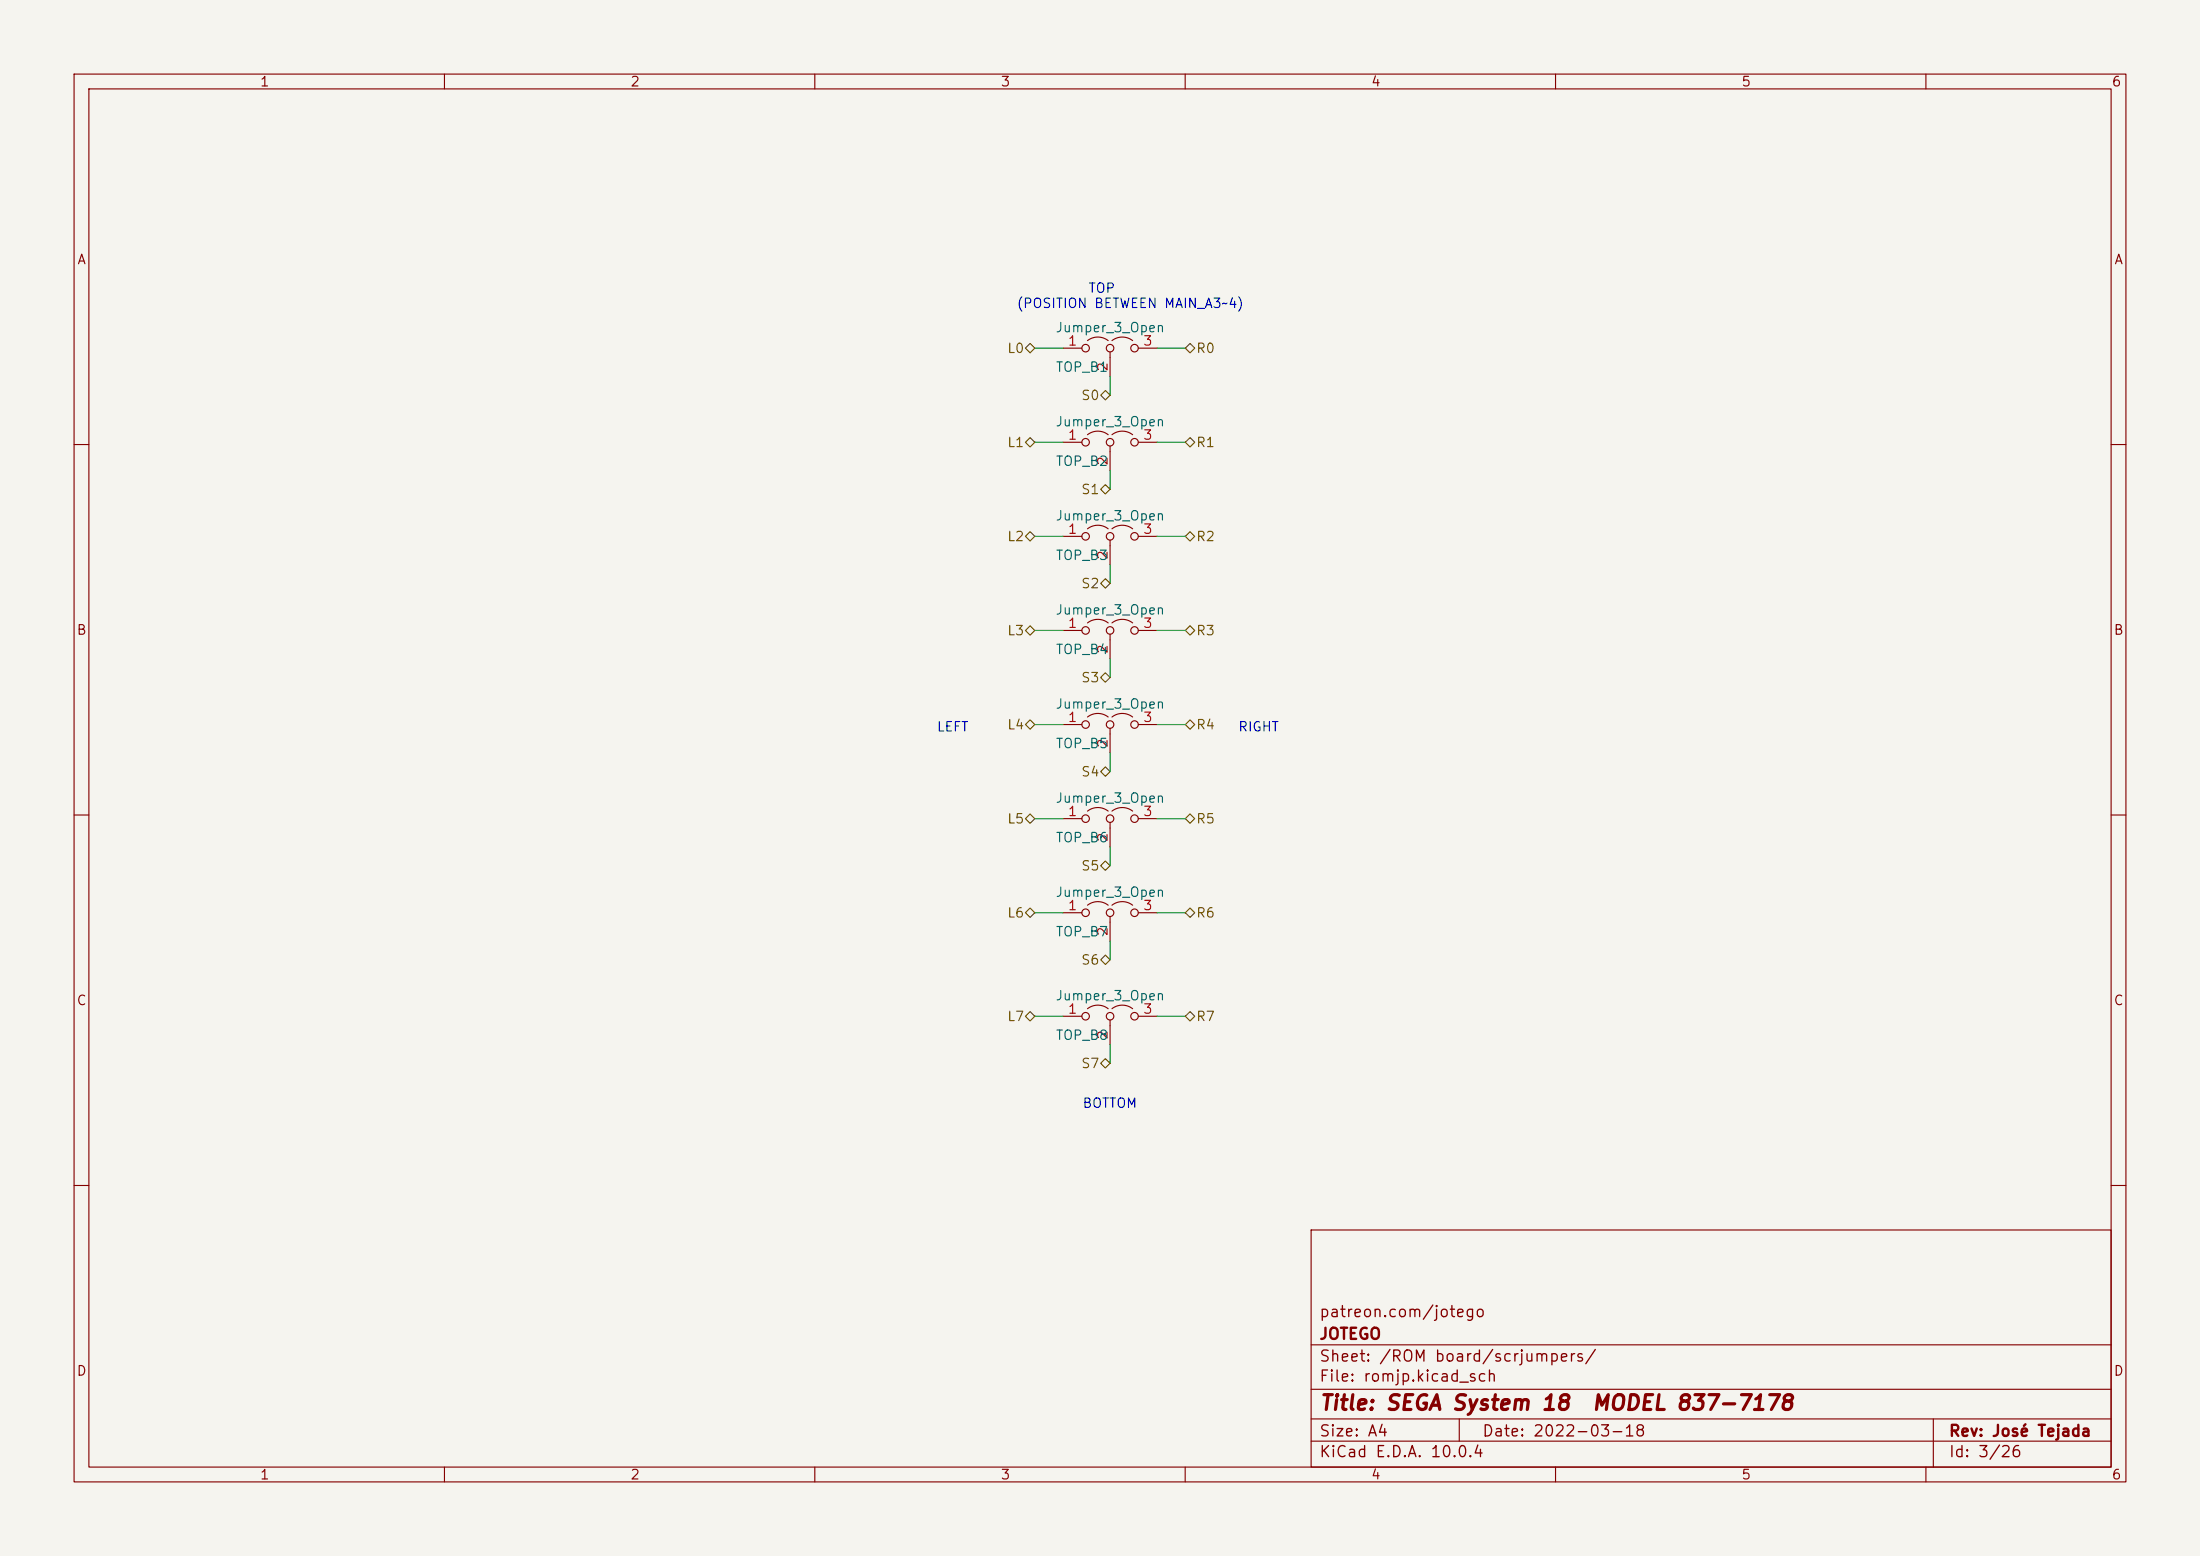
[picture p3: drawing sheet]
<svg xmlns="http://www.w3.org/2000/svg" width="297mm" height="210mm" viewBox="0 0 297 210" stroke-linecap="round" stroke-linejoin="round" font-family="sans-serif">
<path d="M0 0h297v210h-297z" fill="#f5f4ef" stroke="#f5f4ef" stroke-width=".14"/>
<g fill="none" stroke="#840000" stroke-width=".15">
<path d="M10 10h277v190h-277zM12 12h273v186h-273zM60 10v2M110 10v2M160 10v2M210 10v2M260 10v2M143.5 47h2.5M143.5 59.7h2.5M146.8 46a2.26 2.26 0 0 1 2.8 0M146.8 58.7a2.26 2.26 0 0 1 2.8 0M149.9 47.5v3.3"/>
<path d="M150.1 46a2.26 2.26 0 0 1 2.8 0M150.1 58.7a2.26 2.26 0 0 1 2.8 0M153.7 47h2.5M153.7 59.7h2.5M10 60h2M143.5 72.4h2.5M146.8 71.4a2.26 2.26 0 0 1 2.8 0M149.9 60.2v3.3M149.9 72.9v3.3M150.1 71.4a2.26 2.26 0 0 1 2.8 0M153.7 72.4h2.5M285 60h2"/>
<path d="M143.5 97.8h2.5M143.5 85.1h2.5M146.8 96.8a2.26 2.26 0 0 1 2.8 0M146.8 84.1a2.26 2.26 0 0 1 2.8 0M149.9 85.6v3.3M149.9 98.3v3.3M150.1 96.8a2.26 2.26 0 0 1 2.8 0M150.1 84.1a2.26 2.26 0 0 1 2.8 0M153.7 97.8h2.5M153.7 85.1h2.5M10 110h2M143.5 110.5h2.5"/>
<path d="M146.8 109.5a2.26 2.26 0 0 1 2.8 0M149.9 111v3.3M150.1 109.5a2.26 2.26 0 0 1 2.8 0M153.7 110.5h2.5M285 110h2M143.5 137.2h2.5M143.5 123.2h2.5M146.8 136.1a2.26 2.26 0 0 1 2.8 0M146.8 122.2a2.26 2.26 0 0 1 2.8 0M149.9 123.7v3.3M149.9 137.7v3.3M150.1 136.1a2.26 2.26 0 0 1 2.8 0"/>
<path d="M150.1 122.2a2.26 2.26 0 0 1 2.8 0M153.7 137.2h2.5M153.7 123.2h2.5M10 160h2M177 166h108v32h-108zM285 160h2M60 198v2M110 198v2M160 198v2M177 194.5h108M177 191.5h108M177 187.5h108"/>
<path d="M177 181.5h108M197 191.5v3M210 198v2M260 198v2M261 191.5v6.5"/>
<circle cx="146.6" cy="47" r=".51"/>
<circle cx="146.6" cy="59.7" r=".51"/>
<circle cx="149.9" cy="59.7" r=".51"/>
<circle cx="149.9" cy="47" r=".51"/>
<circle cx="153.2" cy="59.7" r=".51"/>
<circle cx="153.2" cy="47" r=".51"/>
<circle cx="146.6" cy="72.4" r=".51"/>
<circle cx="149.9" cy="72.4" r=".51"/>
<circle cx="153.2" cy="72.4" r=".51"/>
<circle cx="146.6" cy="85.1" r=".51"/>
<circle cx="146.6" cy="97.8" r=".51"/>
<circle cx="149.9" cy="97.8" r=".51"/>
<circle cx="149.9" cy="85.1" r=".51"/>
<circle cx="153.2" cy="85.1" r=".51"/>
<circle cx="153.2" cy="97.8" r=".51"/>
<circle cx="146.6" cy="110.5" r=".51"/>
<circle cx="149.9" cy="110.5" r=".51"/>
<circle cx="153.2" cy="110.5" r=".51"/>
<circle cx="146.6" cy="123.2" r=".51"/>
<circle cx="146.6" cy="137.2" r=".51"/>
<circle cx="149.9" cy="123.2" r=".51"/>
<circle cx="149.9" cy="137.2" r=".51"/>
<circle cx="153.2" cy="123.2" r=".51"/>
<circle cx="153.2" cy="137.2" r=".51"/>
</g>
<g fill="none" stroke="#725600" stroke-width=".15">
<path d="M138.4 47l.7-.6 .6 .6-.6 .6zM138.4 59.7l.7-.6 .6 .6-.6 .6zM148.6 53.3l.6-.6 .7 .6-.7 .7zM160 47l.7-.6 .6 .6-.6 .6zM160 59.7l.7-.6 .6 .6-.6 .6zM139.1 71.8l.6 .6-.6 .6-.7-.6zM148.6 66l.6-.6 .7 .6-.7 .7zM148.6 78.7l.6-.6 .7 .6-.7 .7zM160.7 71.8l.6 .6-.6 .6-.7-.6zM138.4 85.1l.7-.6 .6 .6-.6 .6zM139.1 97.2l.6 .6-.6 .6-.7-.6zM148.6 91.4l.6-.6 .7 .6-.7 .7z"/>
<path d="M160 97.8l.7-.6 .6 .6-.6 .6zM160 85.1l.7-.6 .6 .6-.6 .6zM138.4 110.5l.7-.6 .6 .6-.6 .6zM148.6 104.1l.6-.6 .7 .6-.7 .7zM148.6 116.8l.6-.6 .7 .6-.7 .7zM160.7 109.9l.6 .6-.6 .6-.7-.6zM138.4 123.2l.7-.6 .6 .6-.6 .6zM138.4 137.2l.7-.7 .6 .7-.6 .6zM148.6 129.5l.6-.6 .7 .6-.7 .7zM160 137.2l.7-.7 .6 .7-.6 .6zM160 123.2l.7-.6 .6 .6-.6 .6zM148.6 143.5l.6-.6 .7 .6-.7 .6z"/>
</g>
<g fill="none" stroke="#009600" stroke-width=".15">
<path d="M139.7 47h3.8M139.7 59.7h3.8M149.9 50.8v2.5M156.2 47h3.8M156.2 59.7h3.8M139.7 72.4h3.8M149.9 63.5v2.5M149.9 76.2v2.5M156.2 72.4h3.8M139.7 85.1h3.8M139.7 97.8h3.8M149.9 88.9v2.5"/>
<path d="M156.2 85.1h3.8M156.2 97.8h3.8M139.7 110.5h3.8M149.9 101.6v2.5M149.9 114.3v2.5M156.2 110.5h3.8M139.7 123.2h3.8M139.7 137.2h3.8M149.9 127v2.5M156.2 123.2h3.8M156.2 137.2h3.8M149.9 141v2.5"/>
</g>
<g font-size="2" fill="#840000">
<text x="178" y="190.8">Title: SEGA System 18</text>
<text x="214.8" y="190.8">MODEL 837-7178</text>
</g>
<g font-size="1.5" fill="#840000">
<text x="178" y="178.2">patreon.com/jotego</text>
<text x="178" y="184.2">Sheet: /ROM board/scrjumpers/</text>
<text x="178" y="181.2">JOTEGO</text>
<text x="178" y="186.9">File: romjp.kicad_sch</text>
<text x="178" y="197.1">KiCad E.D.A. 10.0.4</text>
<text x="178" y="194.3">Size: A4</text>
<text x="200" y="194.3">Date: 2022-03-18</text>
<text x="263" y="194.3">Rev: José Tejada</text>
<text x="263" y="197.1">Id: 3/26</text>
</g>
<g font-size="1.3" fill="#840000">
<text x="35" y="12">1</text>
<text x="85" y="12">2</text>
<text x="135" y="12">3</text>
<text x="185" y="12">4</text>
<text x="235" y="12">5</text>
<text x="285" y="12">6</text>
<text x="10.3" y="36">A</text>
<text x="285.3" y="36">A</text>
<text x="10.3" y="86">B</text>
<text x="285.3" y="86">B</text>
<text x="10.3" y="136">C</text>
<text x="285.3" y="136">C</text>
<text x="10.3" y="186">D</text>
<text x="285.3" y="186">D</text>
<text x="35" y="200">1</text>
<text x="85" y="200">2</text>
<text x="135" y="200">3</text>
<text x="185" y="200">4</text>
<text x="235" y="200">5</text>
<text x="285" y="200">6</text>
</g>
<g font-size="1.3" fill="#0000c2">
<text x="137.2" y="41.9">(POSITION BETWEEN MAIN_A3~4)</text>
<text x="146.8" y="39.8">TOP</text>
<text x="126.4" y="99">LEFT</text>
<text x="167.1" y="99">RIGHT</text>
<text x="146" y="149.8">BOTTOM</text>
</g>
<g font-size="1.3" fill="#725600">
<text x="135.9" y="48">L0</text>
<text x="161.4" y="48">R0</text>
<text x="145.9" y="54.3">S0</text>
<text x="135.9" y="60.7">L1</text>
<text x="161.4" y="60.7">R1</text>
<text x="145.9" y="67">S1</text>
<text x="135.9" y="73.4">L2</text>
<text x="161.4" y="73.4">R2</text>
<text x="145.9" y="79.7">S2</text>
<text x="135.9" y="86.1">L3</text>
<text x="161.4" y="86.1">R3</text>
<text x="145.9" y="92.4">S3</text>
<text x="135.9" y="98.8">L4</text>
<text x="161.4" y="98.8">R4</text>
<text x="145.9" y="105.1">S4</text>
<text x="135.9" y="111.5">L5</text>
<text x="161.4" y="111.5">R5</text>
<text x="145.9" y="117.8">S5</text>
<text x="135.9" y="124.2">L6</text>
<text x="161.4" y="124.2">R6</text>
<text x="145.9" y="130.5">S6</text>
<text x="135.9" y="138.1">L7</text>
<text x="161.4" y="138.1">R7</text>
<text x="145.9" y="144.5">S7</text>
</g>
<g font-size="1.3" fill="#006464">
<text x="142.4" y="45.2">Jumper_3_Open</text>
<text x="142.4" y="50.5">TOP_B1</text>
<text x="142.4" y="57.9">Jumper_3_Open</text>
<text x="142.4" y="63.2">TOP_B2</text>
<text x="142.4" y="70.6">Jumper_3_Open</text>
<text x="142.4" y="75.9">TOP_B3</text>
<text x="142.4" y="83.3">Jumper_3_Open</text>
<text x="142.4" y="88.6">TOP_B4</text>
<text x="142.4" y="96">Jumper_3_Open</text>
<text x="142.4" y="101.3">TOP_B5</text>
<text x="142.4" y="108.7">Jumper_3_Open</text>
<text x="142.4" y="114">TOP_B6</text>
<text x="142.4" y="121.4">Jumper_3_Open</text>
<text x="142.4" y="126.7">TOP_B7</text>
<text x="142.4" y="135.3">Jumper_3_Open</text>
<text x="142.4" y="140.7">TOP_B8</text>
</g>
<g font-size="1.3" fill="#a90000">
<text x="144.1" y="47">1</text>
<text x="154.2" y="47">3</text>
<text x="149.8" y="50.2" transform="rotate(-90 149.8 50.2)">2</text>
<text x="144.1" y="59.7">1</text>
<text x="154.2" y="59.7">3</text>
<text x="149.8" y="62.9" transform="rotate(-90 149.8 62.9)">2</text>
<text x="144.1" y="72.4">1</text>
<text x="149.8" y="75.6" transform="rotate(-90 149.8 75.6)">2</text>
<text x="154.2" y="72.4">3</text>
<text x="144.1" y="85.1">1</text>
<text x="149.8" y="88.3" transform="rotate(-90 149.8 88.3)">2</text>
<text x="154.2" y="85.1">3</text>
<text x="144.1" y="97.8">1</text>
<text x="149.8" y="101" transform="rotate(-90 149.8 101)">2</text>
<text x="154.2" y="97.8">3</text>
<text x="144.1" y="110.5">1</text>
<text x="149.8" y="113.7" transform="rotate(-90 149.8 113.7)">2</text>
<text x="154.2" y="110.5">3</text>
<text x="144.1" y="123.2">1</text>
<text x="154.2" y="123.2">3</text>
<text x="149.8" y="126.4" transform="rotate(-90 149.8 126.4)">2</text>
<text x="144.1" y="137.1">1</text>
<text x="154.2" y="137.1">3</text>
<text x="149.8" y="140.4" transform="rotate(-90 149.8 140.4)">2</text>
</g>
</svg>
